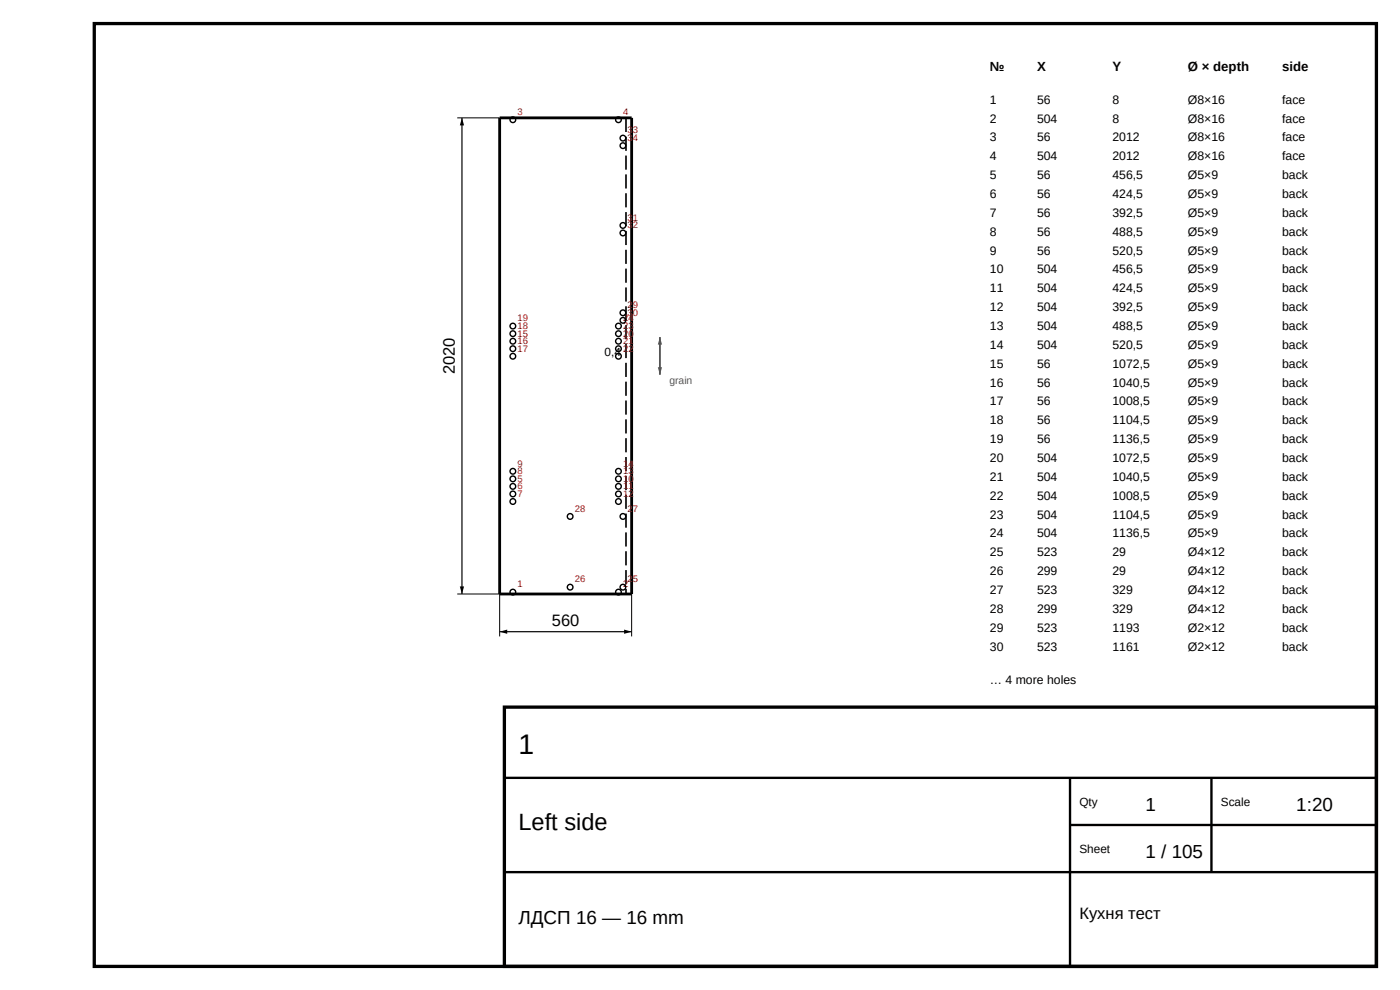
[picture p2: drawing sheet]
<svg xmlns="http://www.w3.org/2000/svg" width="297mm" height="210mm" viewBox="0 0 297 210" stroke-linecap="round" stroke-linejoin="round" font-family="sans-serif">
<path d="M20 5h272v200h-272zM107 150h185v55h-185z" fill="none" stroke="#000" stroke-width=".7" stroke-linecap="butt"/>
<path d="M107 165h185M227 165v40M227 175h65M257 165v20M107 185h185" fill="none" stroke="#000" stroke-width=".5"/>
<path d="M106 25h28v101h-28z" fill="none" stroke="#000" stroke-width=".6"/>
<path d="M132.8 25v101" fill="none" stroke="#000" stroke-width=".35" stroke-dasharray="3 1" stroke-linecap="butt"/>
<path d="M97 25h9M97 126h9v9M134 126v9" fill="none" stroke="#000" stroke-width=".21"/>
<path d="M98 25v101M106 134h28" fill="none" stroke="#000" stroke-width=".25"/>
<path d="M98 25l.4 1.6h-.8zM97.6 124.4h.8l-.4 1.6zM106 134l1.6-.4v.9zM132.4 133.6l1.6 .4-1.6 .5z" fill="#000"/>
<path d="M140 71.5v8" fill="none" stroke="#555" stroke-width=".4"/>
<g fill="#555">
<path d="M139.5 77.9h1l-.5 1.6z"/>
<path d="M140 71.5l.5 1.6h-1z"/>
</g>
<g fill="none" stroke="#000" stroke-width=".3">
<circle cx="108.8" cy="25.4" r=".6"/>
<circle cx="131.2" cy="25.4" r=".6"/>
<circle cx="132.1" cy="29.3" r=".6"/>
<circle cx="132.2" cy="30.9" r=".6"/>
<circle cx="132.2" cy="49.4" r=".6"/>
<circle cx="132.2" cy="47.8" r=".6"/>
<circle cx="108.8" cy="69.2" r=".6"/>
<circle cx="108.8" cy="75.6" r=".6"/>
<circle cx="108.8" cy="74" r=".6"/>
<circle cx="108.8" cy="72.4" r=".6"/>
<circle cx="108.8" cy="70.8" r=".6"/>
<circle cx="131.2" cy="69.2" r=".6"/>
<circle cx="131.2" cy="74" r=".6"/>
<circle cx="131.2" cy="75.6" r=".6"/>
<circle cx="131.2" cy="72.4" r=".6"/>
<circle cx="131.2" cy="70.8" r=".6"/>
<circle cx="132.2" cy="66.4" r=".6"/>
<circle cx="132.2" cy="67.9" r=".6"/>
<circle cx="108.8" cy="100" r=".6"/>
<circle cx="131.2" cy="100" r=".6"/>
<circle cx="108.8" cy="104.8" r=".6"/>
<circle cx="108.8" cy="101.6" r=".6"/>
<circle cx="108.8" cy="106.4" r=".6"/>
<circle cx="108.8" cy="103.2" r=".6"/>
<circle cx="120.9" cy="109.5" r=".6"/>
<circle cx="131.2" cy="101.6" r=".6"/>
<circle cx="131.2" cy="104.8" r=".6"/>
<circle cx="131.2" cy="106.4" r=".6"/>
<circle cx="131.2" cy="103.2" r=".6"/>
<circle cx="132.1" cy="109.5" r=".6"/>
<circle cx="108.8" cy="125.6" r=".6"/>
<circle cx="120.9" cy="124.5" r=".6"/>
<circle cx="131.2" cy="125.6" r=".6"/>
<circle cx="132.1" cy="124.5" r=".6"/>
</g>
<text font-size="6" x="110" y="160">1</text>
<text font-size="5" x="110" y="176">Left side</text>
<g font-size="4">
<text x="243" y="172">1</text>
<text x="275" y="172">1:20</text>
<text x="243" y="182">1 / 105</text>
<text x="110" y="196">ЛДСП 16 — 16 mm</text>
</g>
<g font-size="3.5">
<text x="96.5" y="79.4" transform="rotate(-90 96.5 79.4)">2020</text>
<text x="117.1" y="132.8">560</text>
<text x="229" y="195">Кухня тест</text>
</g>
<g font-size="2.8">
<text x="210" y="15">№</text>
<text x="220" y="15">X</text>
<text x="236" y="15">Y</text>
<text x="252" y="15">Ø × depth</text>
<text x="272" y="15">side</text>
</g>
<g font-size="2.6">
<text x="210" y="22">1</text>
<text x="220" y="22">56</text>
<text x="236" y="22">8</text>
<text x="252" y="22">Ø8×16</text>
<text x="272" y="22">face</text>
<text x="210" y="26">2</text>
<text x="220" y="26">504</text>
<text x="236" y="26">8</text>
<text x="252" y="26">Ø8×16</text>
<text x="272" y="26">face</text>
<text x="210" y="30">3</text>
<text x="210" y="34">4</text>
<text x="220" y="30">56</text>
<text x="220" y="34">504</text>
<text x="236" y="30">2012</text>
<text x="236" y="34">2012</text>
<text x="252" y="30">Ø8×16</text>
<text x="252" y="34">Ø8×16</text>
<text x="272" y="30">face</text>
<text x="272" y="34">face</text>
<text x="210" y="38">5</text>
<text x="220" y="38">56</text>
<text x="236" y="38">456,5</text>
<text x="252" y="38">Ø5×9</text>
<text x="272" y="38">back</text>
<text x="210" y="42">6</text>
<text x="210" y="46">7</text>
<text x="220" y="42">56</text>
<text x="220" y="46">56</text>
<text x="236" y="42">424,5</text>
<text x="236" y="46">392,5</text>
<text x="252" y="42">Ø5×9</text>
<text x="252" y="46">Ø5×9</text>
<text x="272" y="42">back</text>
<text x="272" y="46">back</text>
<text x="210" y="50">8</text>
<text x="210" y="54">9</text>
<text x="220" y="50">56</text>
<text x="220" y="54">56</text>
<text x="236" y="50">488,5</text>
<text x="236" y="54">520,5</text>
<text x="252" y="50">Ø5×9</text>
<text x="252" y="54">Ø5×9</text>
<text x="272" y="50">back</text>
<text x="272" y="54">back</text>
<text x="210" y="58">10</text>
<text x="220" y="58">504</text>
<text x="236" y="58">456,5</text>
<text x="252" y="58">Ø5×9</text>
<text x="272" y="58">back</text>
<text x="210" y="62">11</text>
<text x="220" y="62">504</text>
<text x="236" y="62">424,5</text>
<text x="252" y="62">Ø5×9</text>
<text x="272" y="62">back</text>
<text x="210" y="66">12</text>
<text x="210" y="70">13</text>
<text x="220" y="66">504</text>
<text x="220" y="70">504</text>
<text x="236" y="66">392,5</text>
<text x="236" y="70">488,5</text>
<text x="252" y="66">Ø5×9</text>
<text x="252" y="70">Ø5×9</text>
<text x="272" y="66">back</text>
<text x="272" y="70">back</text>
<text x="210" y="74">14</text>
<text x="210" y="78">15</text>
<text x="220" y="74">504</text>
<text x="220" y="78">56</text>
<text x="236" y="74">520,5</text>
<text x="236" y="78">1072,5</text>
<text x="252" y="74">Ø5×9</text>
<text x="252" y="78">Ø5×9</text>
<text x="272" y="74">back</text>
<text x="272" y="78">back</text>
<text x="210" y="82">16</text>
<text x="220" y="82">56</text>
<text x="236" y="82">1040,5</text>
<text x="252" y="82">Ø5×9</text>
<text x="272" y="82">back</text>
<text x="210" y="86">17</text>
<text x="220" y="86">56</text>
<text x="236" y="86">1008,5</text>
<text x="252" y="86">Ø5×9</text>
<text x="272" y="86">back</text>
<text x="210" y="90">18</text>
<text x="210" y="94">19</text>
<text x="220" y="90">56</text>
<text x="220" y="94">56</text>
<text x="236" y="90">1104,5</text>
<text x="236" y="94">1136,5</text>
<text x="252" y="90">Ø5×9</text>
<text x="252" y="94">Ø5×9</text>
<text x="272" y="90">back</text>
<text x="272" y="94">back</text>
<text x="210" y="98">20</text>
<text x="210" y="102">21</text>
<text x="220" y="98">504</text>
<text x="220" y="102">504</text>
<text x="236" y="98">1072,5</text>
<text x="236" y="102">1040,5</text>
<text x="252" y="98">Ø5×9</text>
<text x="252" y="102">Ø5×9</text>
<text x="272" y="98">back</text>
<text x="272" y="102">back</text>
<text x="210" y="106">22</text>
<text x="220" y="106">504</text>
<text x="236" y="106">1008,5</text>
<text x="252" y="106">Ø5×9</text>
<text x="272" y="106">back</text>
<text x="210" y="110">23</text>
<text x="220" y="110">504</text>
<text x="236" y="110">1104,5</text>
<text x="252" y="110">Ø5×9</text>
<text x="272" y="110">back</text>
<text x="210" y="114">24</text>
<text x="210" y="118">25</text>
<text x="220" y="114">504</text>
<text x="220" y="118">523</text>
<text x="236" y="114">1136,5</text>
<text x="236" y="118">29</text>
<text x="252" y="114">Ø5×9</text>
<text x="252" y="118">Ø4×12</text>
<text x="272" y="114">back</text>
<text x="272" y="118">back</text>
<text x="210" y="122">26</text>
<text x="220" y="122">299</text>
<text x="236" y="122">29</text>
<text x="252" y="122">Ø4×12</text>
<text x="272" y="122">back</text>
<text x="210" y="126">27</text>
<text x="210" y="130">28</text>
<text x="220" y="126">523</text>
<text x="220" y="130">299</text>
<text x="236" y="126">329</text>
<text x="236" y="130">329</text>
<text x="252" y="126">Ø4×12</text>
<text x="252" y="130">Ø4×12</text>
<text x="272" y="126">back</text>
<text x="272" y="130">back</text>
<text x="210" y="134">29</text>
<text x="210" y="138">30</text>
<text x="220" y="134">523</text>
<text x="220" y="138">523</text>
<text x="236" y="134">1193</text>
<text x="236" y="138">1161</text>
<text x="252" y="134">Ø2×12</text>
<text x="252" y="138">Ø2×12</text>
<text x="272" y="134">back</text>
<text x="272" y="138">back</text>
<text x="210" y="145">… 4 more holes</text>
</g>
<g font-size="2.5">
<text x="128.3" y="75.5">0,4</text>
<text x="229" y="171">Qty</text>
<text x="259" y="171">Scale</text>
<text x="229" y="181">Sheet</text>
</g>
<text font-size="2.2" fill="#555" x="142" y="81.5">grain</text>
<g font-size="2" fill="#a00">
<text x="109.8" y="24.4">3</text>
<text x="132.2" y="24.4">4</text>
<text x="133.1" y="28.3">33</text>
<text x="133.1" y="29.9">34</text>
<text x="133.1" y="46.8">31</text>
<text x="133.1" y="48.4">32</text>
<text x="133.1" y="65.3">29</text>
<text x="109.8" y="71.4">15</text>
<text x="109.8" y="69.8">18</text>
<text x="109.8" y="68.2">19</text>
<text x="132.2" y="71.4">20</text>
<text x="132.2" y="69.8">23</text>
<text x="132.2" y="68.2">24</text>
<text x="133.1" y="67">30</text>
<text x="109.8" y="73">16</text>
<text x="109.8" y="74.6">17</text>
<text x="132.2" y="73">21</text>
<text x="132.2" y="74.6">22</text>
<text x="109.8" y="100.6">8</text>
<text x="109.8" y="99">9</text>
<text x="132.2" y="100.6">13</text>
<text x="132.2" y="99">14</text>
<text x="109.8" y="102.2">5</text>
<text x="109.8" y="103.8">6</text>
<text x="109.8" y="105.4">7</text>
<text x="132.2" y="102.2">10</text>
<text x="132.2" y="103.8">11</text>
<text x="132.2" y="105.4">12</text>
<text x="122" y="108.5">28</text>
<text x="133.1" y="108.5">27</text>
<text x="109.8" y="124.6">1</text>
<text x="122" y="123.5">26</text>
<text x="132.2" y="124.6">2</text>
<text x="133.1" y="123.5">25</text>
</g>
</svg>
